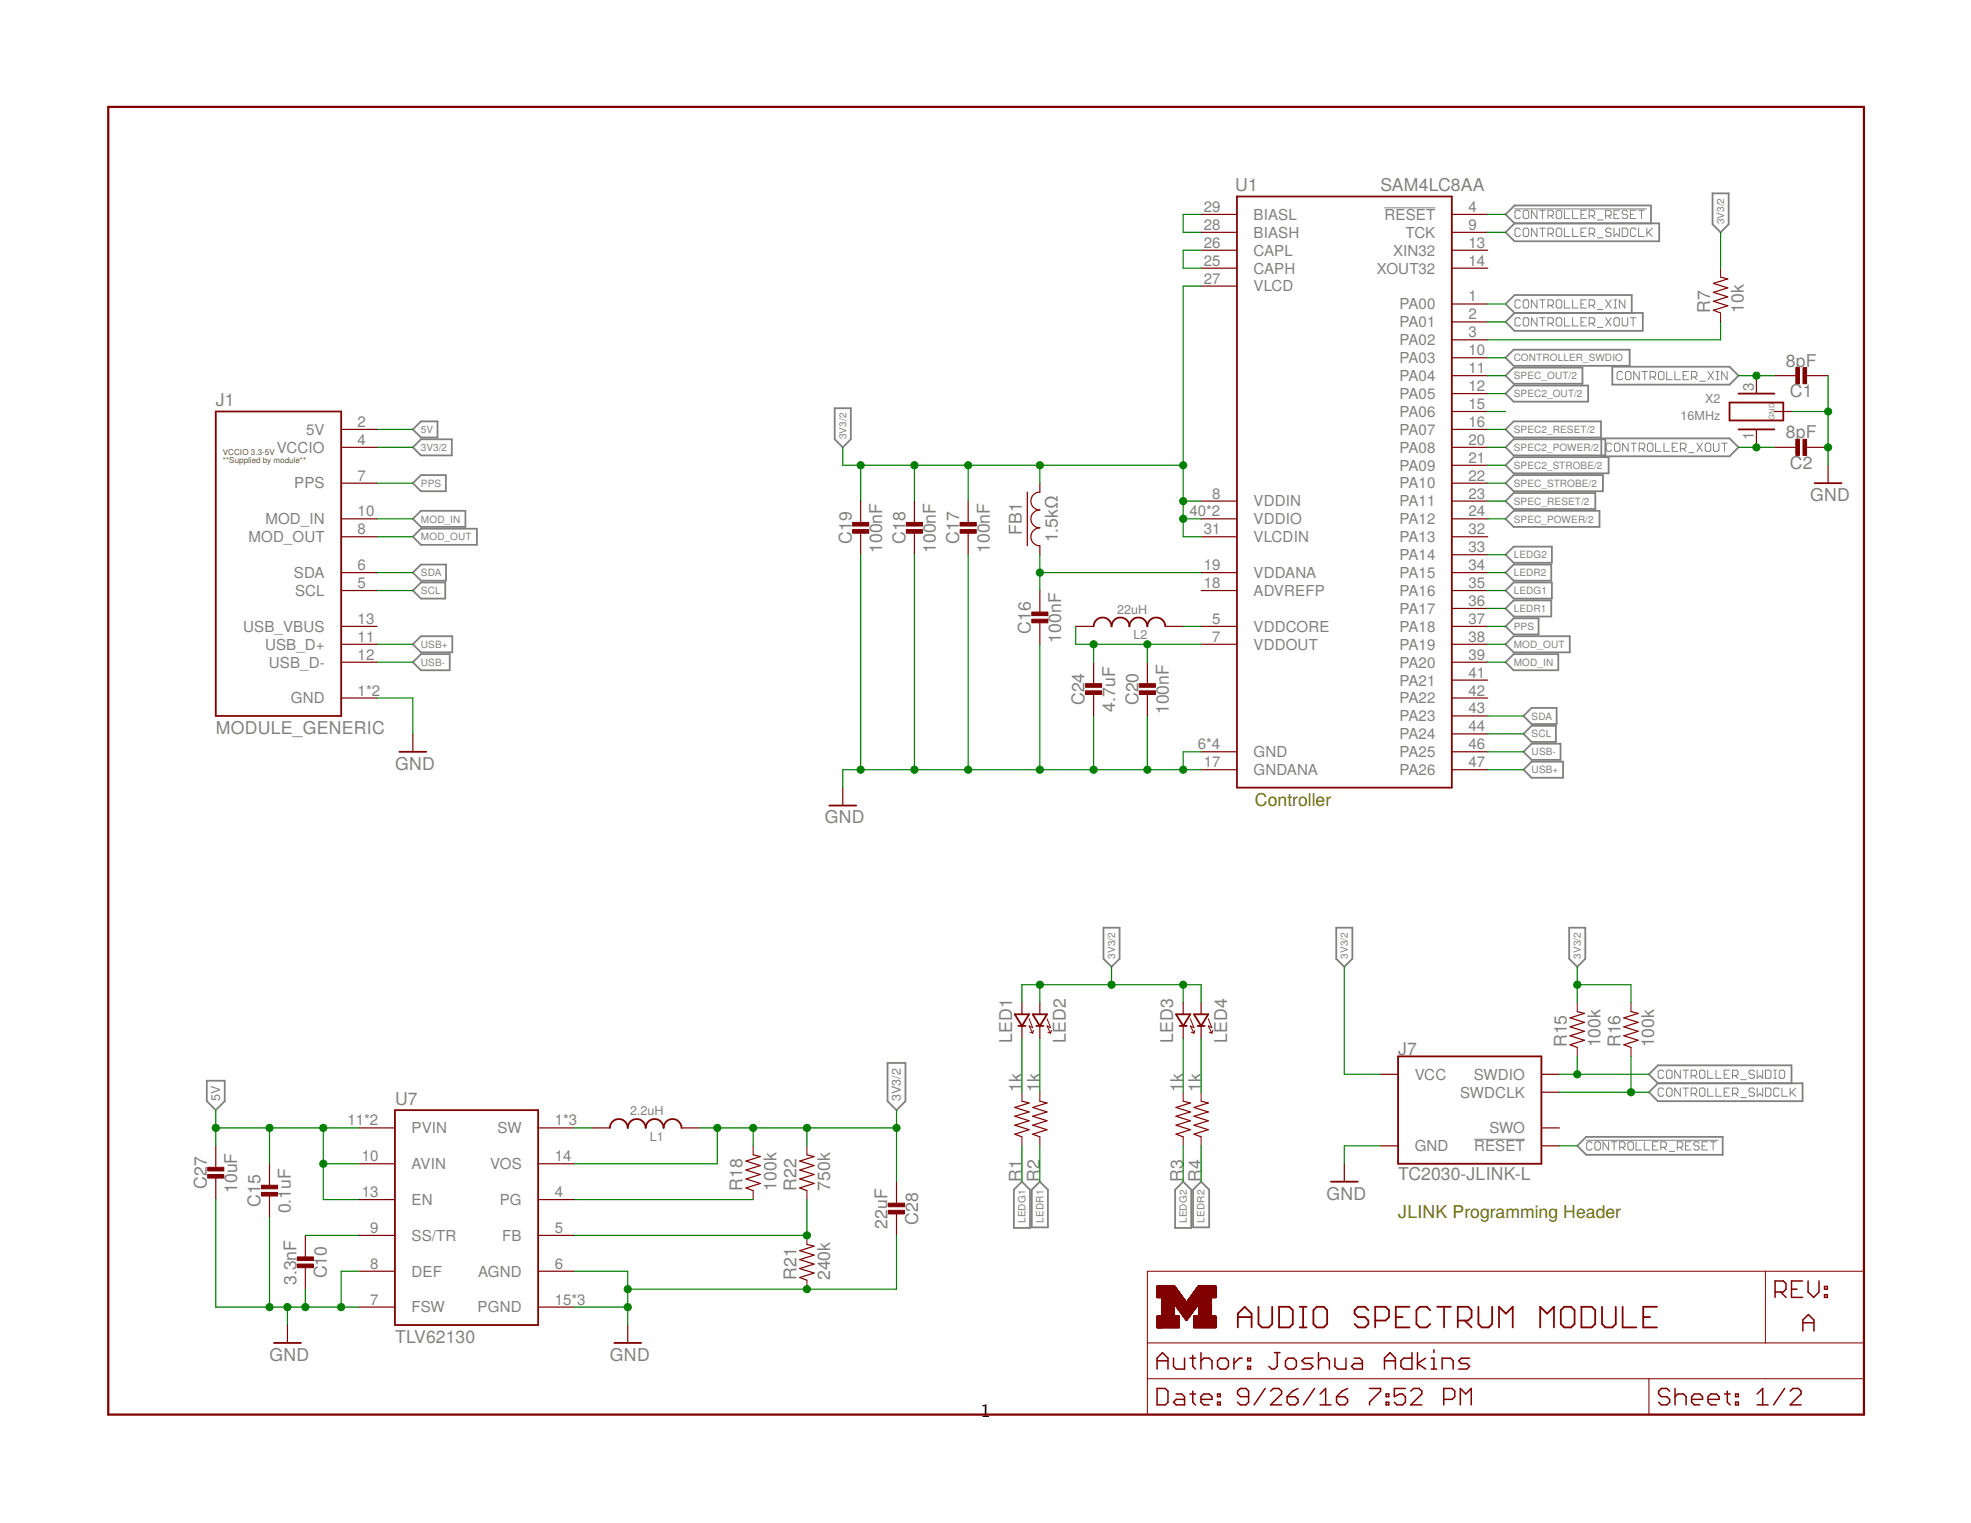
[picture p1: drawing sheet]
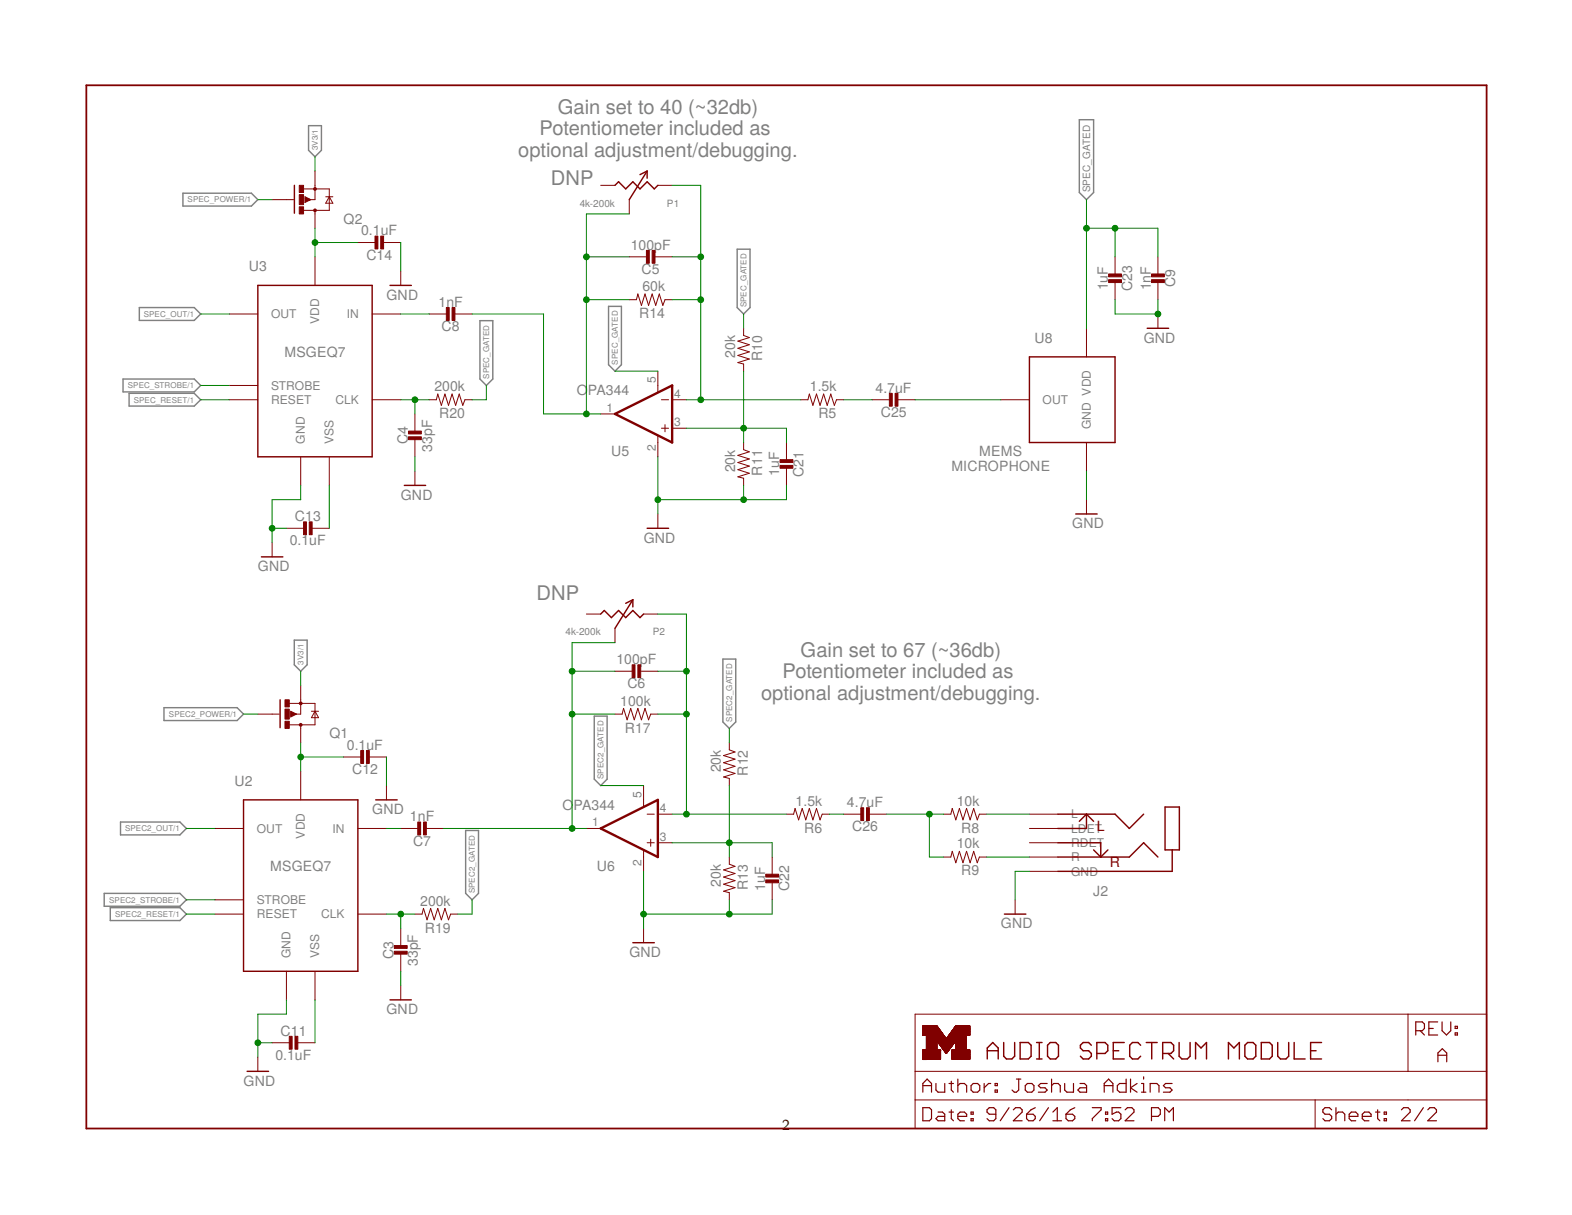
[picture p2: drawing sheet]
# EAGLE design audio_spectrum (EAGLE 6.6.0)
AUTHOR: Joshua Adkins; REV: A; TITLE: AUDIO SPECTRUM MODULE

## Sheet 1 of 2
FRAME1 (LETTER_L_UMICH): HEIGHT: 8.5in; WIDTH: 11in

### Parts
C1  8pF  CAPACITOR0603_CAP  [0603_CAP]
C2  8pF  CAPACITOR0603_CAP  [0603_CAP]
C10  3.3nF  CAPACITOR0603_CAP  [0603_CAP]
C15  0.1uF  CAPACITOR0603_CAP  [0603_CAP]
C16  100nF  CAPACITOR0603_CAP  [0603_CAP]
C17  100nF  CAPACITOR0603_CAP  [0603_CAP]
C18  100nF  CAPACITOR0603_CAP  [0603_CAP]
C19  100nF  CAPACITOR0603_CAP  [0603_CAP]
C20  100nF  CAPACITOR0603_CAP  [0603_CAP]
C24  4.7uF  CAPACITOR0603_CAP  [0603_CAP]
C27  10uF  CAPACITOR0603_CAP  [0603_CAP]
C28  22uF  CAPACITOR0603_CAP  [0603_CAP]
FB1  1.5kΩ  FERRITE_BEAD0603  [0603_CAP]
J1  MODULE_GENERIC  [MODULE_GENERIC]
J7  TC2030-JLINK-L  [TC2030-IDC]
L1  2.2uH  INDUCTORIHL  [IHL-1212BZ-11]
L2  22uH  LHQ3NP  [1212]
LED1  LED0603  [LED-0603]
LED2  LED0603  [LED-0603]
LED3  LED0603  [LED-0603]
LED4  LED0603  [LED-0603]
R1  1k  RESISTOR0603_RES  [0603-RES]
R2  1k  RESISTOR0603_RES  [0603-RES]
R3  1k  RESISTOR0603_RES  [0603-RES]
R4  1k  RESISTOR0603_RES  [0603-RES]
R7  10k  RESISTOR0603_RES  [0603-RES]
R15  100k  RESISTOR0603_RES  [0603-RES]
R16  100k  RESISTOR0603_RES  [0603-RES]
R18  100k  RESISTOR0603_RES  [0603-RES]
R21  240k  RESISTOR0603_RES  [0603-RES]
R22  750k  RESISTOR0603_RES  [0603-RES]
U1  SAM4LC8AA  [QFN-48-7MM]
U7  TLV62130  [TQFN-16/3MM]
X2  16MHz  FH1600015  [FHXXX]

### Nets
3V3: C17.1 C18.1 C19.1 C28.2 FB1.2 J1.4(VCCIO) J7.1(VCC) L1.P$2 LED1.A(ANODE) LED2.A(ANODE) LED3.A(ANODE) LED4.A(ANODE) R7.2 R15.2 R16.2 R18.2 R22.2 U1.8(VDDIN) U1.27(VLCD) U1.31(VLCDIN) U1.40(VDDIO) U1.45(VDDIO) U7.14(VOS) ; also sheet 2
3VSWOUT: L1.P$1 U7.1(SW) U7.2(SW) U7.3(SW)
5V: C15.1 C27.1 J1.2(5V) U7.10(AVIN) U7.11(PVIN) U7.12(PVIN) U7.13(EN)
!CONTROLLER_RESET: J7.3(!RESET) U1.4(!RESET)
CONTROLLER_BUCK/LDO_N: R7.1 U1.3(PA02)
CONTROLLER_SWDCLK: J7.4(SWDCLK) R16.1 U1.9(TCK)
CONTROLLER_SWDIO: J7.2(SWDIO) R15.1 U1.10(PA03)
CONTROLLER_XIN: C1.1 U1.1(PA00) X2.3
CONTROLLER_XOUT: C2.1 U1.2(PA01) X2.1
GND: C1.2 C2.2 C10.1 C15.2 C16.2 C17.2 C18.2 C19.2 C20.2 C24.2 C27.2 C28.1 J1.1(GND) J1.14(GND) J7.5(GND) R21.1 U1.6(GND) U1.17(GNDANA) U1.30(GND) U1.48(GND) U1.THERMAL(GND) U7.6(AGND) U7.7(FSW) U7.8(DEF) U7.15(PGND) U7.16(PGND) U7.GND X2.2(GND) X2.4(GND) ; also sheet 2
LEDG1: R1.1 U1.35(PA16)
LEDG2: R3.1 U1.33(PA14)
LEDR1: R2.1 U1.36(PA17)
LEDR2: R4.1 U1.34(PA15)
MOD_IN: J1.10(MOD_IN) U1.39(PA20)
MOD_OUT: J1.8(MOD_OUT) U1.38(PA19)
N$21: LED1.C(CATHODE) R1.2
N$23: LED2.C(CATHODE) R2.2
N$25: LED4.C(CATHODE) R4.2
N$31: U1.15(PA06)
N$32: C16.1 FB1.1 U1.19(VDDANA)
N$33: LED3.C(CATHODE) R3.2
N$34: C10.2 U7.9(SS/TR)
N$36: R18.1 U7.4(PG)
N$37: R21.2 R22.1 U7.5(FB)
N$44: C20.1 C24.1 L2.P$1 U1.7(VDDOUT)
N$52: L2.P$2 U1.5(VDDCORE)
N$53: U1.28(BIASH) U1.29(BIASL)
N$54: U1.25(CAPH) U1.26(CAPL)
PPS: J1.7(PPS) U1.37(PA18)
SCL: J1.5(SCL) U1.44(PA24)
SDA: J1.6(SDA) U1.43(PA23)
SPEC2_OUT: U1.12(PA05) ; also sheet 2
SPEC2_POWER: U1.20(PA08) ; also sheet 2
SPEC2_RESET: U1.16(PA07) ; also sheet 2
SPEC2_STROBE: U1.21(PA09) ; also sheet 2
SPEC_OUT: U1.11(PA04) ; also sheet 2
SPEC_POWER: U1.24(PA12) ; also sheet 2
SPEC_RESET: U1.23(PA11) ; also sheet 2
SPEC_STROBE: U1.22(PA10) ; also sheet 2
USB+: J1.11(USB_D+) U1.47(PA26)
USB-: J1.12(USB_D-) U1.46(PA25)
Unconnected: J1.13(USB_VBUS) J7.6(SWO) U1.13(XIN32) U1.14(XOUT32) U1.18(ADVREFP) U1.32(PA13) U1.41(PA21) U1.42(PA22)

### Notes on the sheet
- Controller
- JLINK Programming Header

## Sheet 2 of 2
FRAME2 (LETTER_L_UMICH): HEIGHT: 8.5in; WIDTH: 11in

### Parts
C3  33pF  CAPACITOR0603_CAP  [0603_CAP]
C4  33pF  CAPACITOR0603_CAP  [0603_CAP]
C5  100pF  CAPACITOR0603_CAP  [0603_CAP]
C6  100pF  CAPACITOR0603_CAP  [0603_CAP]
C7  1nF  CAPACITOR0603_CAP  [0603_CAP]
C8  1nF  CAPACITOR0603_CAP  [0603_CAP]
C9  1nF  CAPACITOR0603_CAP  [0603_CAP]
C11  0.1uF  CAPACITOR0603_CAP  [0603_CAP]
C12  0.1uF  CAPACITOR0603_CAP  [0603_CAP]
C13  0.1uF  CAPACITOR0603_CAP  [0603_CAP]
C14  0.1uF  CAPACITOR0603_CAP  [0603_CAP]
C21  1uF  CAPACITOR0603_CAP  [0603_CAP]
C22  1uF  CAPACITOR0603_CAP  [0603_CAP]
C23  1uF  CAPACITOR0603_CAP  [0603_CAP]
C25  4.7uF  CAPACITOR0603_CAP  [0603_CAP]
C26  4.7uF  CAPACITOR0603_CAP  [0603_CAP]
J2  AUDIO-JACK-VERTICAL  [AUDIO-JACK-VERTICAL]
P1  4k-200k  POTTC33X  [TC33X-2]
P2  4k-200k  POTTC33X  [TC33X-2]
Q1  NX3008PBK  [SOT23-3]
Q2  NX3008PBK  [SOT23-3]
R5  1.5k  RESISTOR0603_RES  [0603-RES]
R6  1.5k  RESISTOR0603_RES  [0603-RES]
R8  10k  RESISTOR0603_RES  [0603-RES]
R9  10k  RESISTOR0603_RES  [0603-RES]
R10  20k  RESISTOR0603_RES  [0603-RES]
R11  20k  RESISTOR0603_RES  [0603-RES]
R12  20k  RESISTOR0603_RES  [0603-RES]
R13  20k  RESISTOR0603_RES  [0603-RES]
R14  60k  RESISTOR0603_RES  [0603-RES]
R17  100k  RESISTOR0603_RES  [0603-RES]
R19  200k  RESISTOR0603_RES  [0603-RES]
R20  200k  RESISTOR0603_RES  [0603-RES]
U2  MSGEQ7  [DIP-8]
U3  MSGEQ7  [DIP-8]
U5  OPA344  [SOT23-5]
U6  OPA344  [SOT23-5]
U8  MP23AB02B  [MP23AB02B]

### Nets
3V3: Q1.2(S) Q2.2(S) ; also sheet 1
GND: C3.2 C4.2 C9.1 C11.2 C12.2 C13.2 C14.2 C21.1 C22.1 C23.1 J2.5(GND) R11.2 R13.2 U2.6(GND) U3.6(GND) U5.2(V-) U6.2(V-) U8.3(GND) ; also sheet 1
N$1: C11.1 U2.2(VSS)
N$2: C3.1 R19.2 U2.8(CLK)
N$3: C7.1 U2.5(IN)
N$4: C6.1 C7.2 P2.3(W) R17.2 U6.1(OUT)
N$5: C13.1 U3.2(VSS)
N$6: C4.1 R20.2 U3.8(CLK)
N$7: C8.1 U3.5(IN)
N$8: C5.1 C8.2 P1.3(W) R14.2 U5.1(OUT)
N$9: C21.2 R10.2 R11.1 U5.3(+IN)
N$10: C26.2 R8.2 R9.2
N$11: C22.2 R12.2 R13.1 U6.3(+IN)
N$12: C5.2 P1.2(CW) R5.2 R14.1 U5.4(-IN)
N$13: C25.1 R5.1
N$14: C6.2 P2.2(CW) R6.2 R17.1 U6.4(-IN)
N$15: C26.1 R6.1
N$16: J2.1(R) R9.1
N$17: J2.4(L) R8.1
N$18: C25.2 U8.1(OUT)
SPEC2_GATED: C12.1 Q1.3(D) R12.1 R19.1 U2.1(VDD) U6.5(V+)
SPEC2_OUT: U2.3(OUT) ; also sheet 1
SPEC2_POWER: Q1.1(G) ; also sheet 1
SPEC2_RESET: U2.7(RESET) ; also sheet 1
SPEC2_STROBE: U2.4(STROBE) ; also sheet 1
SPEC_GATED: C9.2 C14.1 C23.2 Q2.3(D) R10.1 R20.1 U3.1(VDD) U5.5(V+) U8.2(VDD)
SPEC_OUT: U3.3(OUT) ; also sheet 1
SPEC_POWER: Q2.1(G) ; also sheet 1
SPEC_RESET: U3.7(RESET) ; also sheet 1
SPEC_STROBE: U3.4(STROBE) ; also sheet 1
Unconnected: J2.2(RDET) J2.3(LDET) P1.1(CCW) P2.1(CCW)

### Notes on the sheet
- Gain set to 40 (~32db)
  Potentiometer included as 
  optional adjustment/debugging.
- DNP
- DNP
- Gain set to 67 (~36db)
  Potentiometer included as 
  optional adjustment/debugging.

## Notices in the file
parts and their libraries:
SparkFun-AnalogIC: Licensing: CC v3.0 Share-Alike You are welcome to use this library for commercial purposes.
